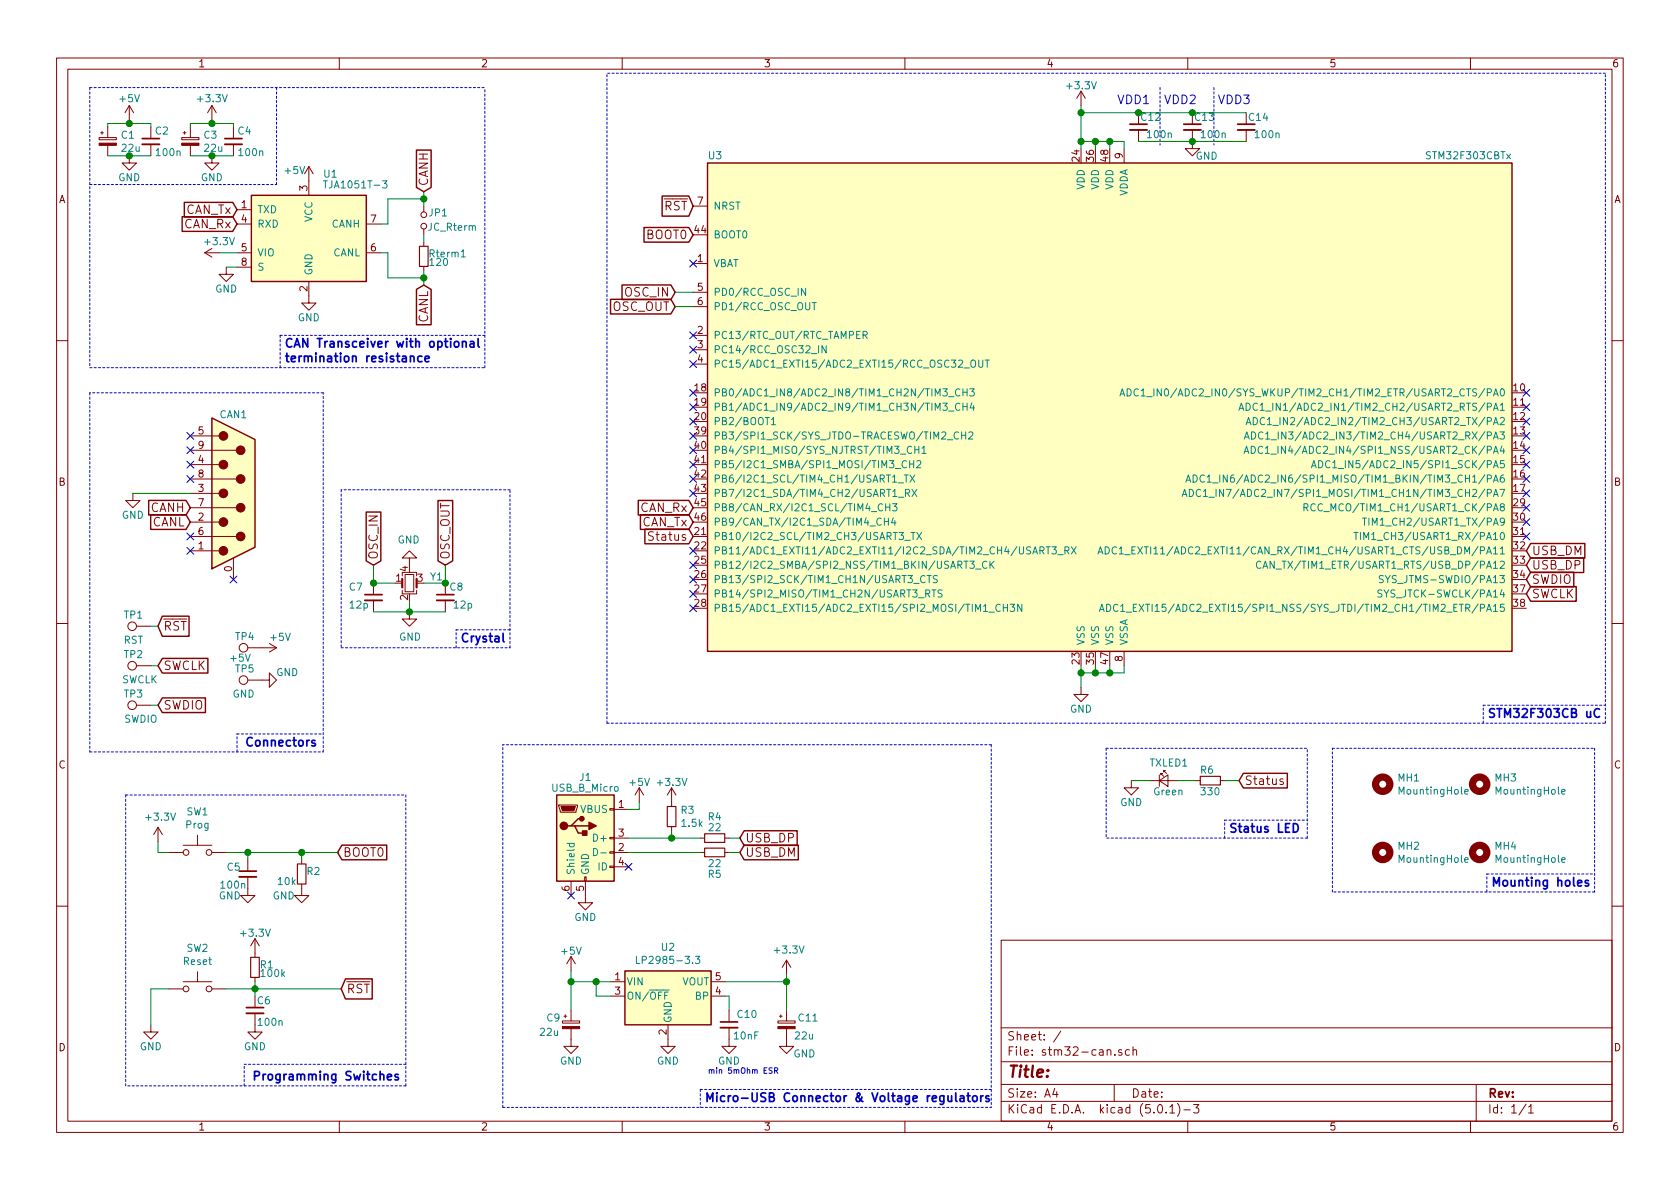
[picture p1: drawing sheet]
EESchema Schematic File Version 4
LIBS:stm32-can-cache
EELAYER 26 0
EELAYER END
$Descr A4 11693 8268
encoding utf-8
Sheet 1 1
Title ""
Date ""
Rev ""
Comp ""
Comment1 ""
Comment2 ""
Comment3 ""
Comment4 ""
$EndDescr
$Comp
L stm32-can-rescue:STM32F103CBTx U3
U 1 1
P 7725 2825
F 0 "U3" H 4925 4550 50  0000 L BNN
F 1 "STM32F303CBTx" H 10525 4550 50  0000 R BNN
F 2 "Housings_QFP:LQFP-48_7x7mm_Pitch0.5mm" H 10525 4500 50  0001 R TNN
F 3 "" H 7725 2825 50  0001 C CNN
	1    7725 2825
	1    0    0    -1  
$EndComp
$Comp
L stm32-can-rescue:DB9_Male_MountingHoles CAN1
U 1 1
P 1625 3425
F 0 "CAN1" H 1625 3975 50  0000 C CNN
F 1 "CAN_Connector" H 1625 4000 50  0001 C CNN
F 2 "library:DSUB-9_Male_Horizontal_P2.77x2.84mm_EdgePinOffset4.94mm_Housed_MountingHolesOffset7.48mm" H 1625 3425 50  0001 C CNN
F 3 "" H 1625 3425 50  0001 C CNN
	1    1625 3425
	1    0    0    -1  
$EndComp
Text GLabel 4825 3625 0    60   Input ~ 0
CAN_Tx
Text GLabel 4825 3525 0    60   Input ~ 0
CAN_Rx
Text GLabel 1325 3625 0    60   Input ~ 0
CANL
Text GLabel 1325 3525 0    60   Input ~ 0
CANH
$Comp
L stm32-can-rescue:GND-power #PWR03
U 1 1
P 925 3425
F 0 "#PWR03" H 925 3175 50  0001 C CNN
F 1 "GND" H 925 3275 50  0000 C CNN
F 2 "" H 925 3425 50  0001 C CNN
F 3 "" H 925 3425 50  0001 C CNN
	1    925  3425
	1    0    0    -1  
$EndComp
NoConn ~ 1325 3025
NoConn ~ 1325 3125
NoConn ~ 1325 3225
NoConn ~ 1325 3325
NoConn ~ 1325 3725
NoConn ~ 1325 3825
NoConn ~ 1625 4025
$Comp
L stm32-can-rescue:+3.3V-power #PWR029
U 1 1
P 7525 725
F 0 "#PWR029" H 7525 575 50  0001 C CNN
F 1 "+3.3V" H 7525 865 50  0000 C CNN
F 2 "" H 7525 725 50  0001 C CNN
F 3 "" H 7525 725 50  0001 C CNN
	1    7525 725 
	1    0    0    -1  
$EndComp
$Comp
L stm32-can-rescue:GND-power #PWR030
U 1 1
P 7525 4775
F 0 "#PWR030" H 7525 4525 50  0001 C CNN
F 1 "GND" H 7525 4625 50  0000 C CNN
F 2 "" H 7525 4775 50  0001 C CNN
F 3 "" H 7525 4775 50  0001 C CNN
	1    7525 4775
	1    0    0    -1  
$EndComp
$Comp
L stm32-can-rescue:C_Small-Device C12
U 1 1
P 7925 875
F 0 "C12" H 7935 945 50  0000 L CNN
F 1 "100n" H 7975 825 50  0000 L CNN
F 2 "Capacitors_SMD:C_0603_HandSoldering" H 7925 875 50  0001 C CNN
F 3 "" H 7925 875 50  0001 C CNN
	1    7925 875 
	1    0    0    -1  
$EndComp
$Comp
L stm32-can-rescue:GND-power #PWR032
U 1 1
P 8300 975
F 0 "#PWR032" H 8300 725 50  0001 C CNN
F 1 "GND" H 8400 875 50  0000 C CNN
F 2 "" H 8300 975 50  0001 C CNN
F 3 "" H 8300 975 50  0001 C CNN
	1    8300 975 
	1    0    0    -1  
$EndComp
$Comp
L stm32-can-rescue:C_Small-Device C13
U 1 1
P 8300 875
F 0 "C13" H 8310 945 50  0000 L CNN
F 1 "100n" H 8350 825 50  0000 L CNN
F 2 "Capacitors_SMD:C_0603_HandSoldering" H 8300 875 50  0001 C CNN
F 3 "" H 8300 875 50  0001 C CNN
	1    8300 875 
	1    0    0    -1  
$EndComp
$Comp
L stm32-can-rescue:C_Small-Device C14
U 1 1
P 8675 875
F 0 "C14" H 8685 945 50  0000 L CNN
F 1 "100n" H 8725 825 50  0000 L CNN
F 2 "Capacitors_SMD:C_0603_HandSoldering" H 8675 875 50  0001 C CNN
F 3 "" H 8675 875 50  0001 C CNN
	1    8675 875 
	1    0    0    -1  
$EndComp
Text Notes 7775 725  0    60   ~ 0
VDD1
Text Notes 8100 725  0    60   ~ 0
VDD2
Text Notes 8475 725  0    60   ~ 0
VDD3
$Comp
L stm32-can-rescue:C_Small-Device C6
U 1 1
P 1775 7025
F 0 "C6" H 1785 7095 50  0000 L CNN
F 1 "100n" H 1785 6945 50  0000 L CNN
F 2 "Capacitors_SMD:C_0603_HandSoldering" H 1775 7025 50  0001 C CNN
F 3 "" H 1775 7025 50  0001 C CNN
	1    1775 7025
	1    0    0    -1  
$EndComp
$Comp
L stm32-can-rescue:GND-power #PWR012
U 1 1
P 1775 7125
F 0 "#PWR012" H 1775 6875 50  0001 C CNN
F 1 "GND" H 1775 6975 50  0000 C CNN
F 2 "" H 1775 7125 50  0001 C CNN
F 3 "" H 1775 7125 50  0001 C CNN
	1    1775 7125
	1    0    0    -1  
$EndComp
$Comp
L stm32-can-rescue:R_Small-Device R1
U 1 1
P 1775 6725
F 0 "R1" H 1805 6745 50  0000 L CNN
F 1 "100k" H 1805 6685 50  0000 L CNN
F 2 "Resistors_SMD:R_0603_HandSoldering" H 1775 6725 50  0001 C CNN
F 3 "" H 1775 6725 50  0001 C CNN
	1    1775 6725
	1    0    0    -1  
$EndComp
$Comp
L stm32-can-rescue:+3.3V-power #PWR011
U 1 1
P 1775 6625
F 0 "#PWR011" H 1775 6475 50  0001 C CNN
F 1 "+3.3V" H 1775 6765 50  0000 C CNN
F 2 "" H 1775 6625 50  0001 C CNN
F 3 "" H 1775 6625 50  0001 C CNN
	1    1775 6625
	1    0    0    -1  
$EndComp
Text GLabel 10625 3825 2    60   Input ~ 0
USB_DM
Text GLabel 10625 3925 2    60   Input ~ 0
USB_DP
Text Notes 4900 7675 0    60   ~ 12
Micro-USB Connector & Voltage regulators
Text Notes 1975 2525 0    60   ~ 12
CAN Transceiver with optional\ntermination resistance
$Comp
L stm32-can-rescue:LED_Small-Device TXLED1
U 1 1
P 8100 5425
F 0 "TXLED1" H 8000 5550 50  0000 L CNN
F 1 "Green" H 8025 5350 50  0000 L CNN
F 2 "LEDs:LED_0603_HandSoldering" V 8100 5425 50  0001 C CNN
F 3 "" V 8100 5425 50  0001 C CNN
	1    8100 5425
	1    0    0    -1  
$EndComp
$Comp
L stm32-can-rescue:R_Small-Device R6
U 1 1
P 8425 5425
F 0 "R6" V 8350 5350 50  0000 L CNN
F 1 "330" V 8500 5350 50  0000 L CNN
F 2 "Resistors_SMD:R_0603_HandSoldering" H 8425 5425 50  0001 C CNN
F 3 "" H 8425 5425 50  0001 C CNN
	1    8425 5425
	0    1    1    0   
$EndComp
$Comp
L stm32-can-rescue:GND-power #PWR031
U 1 1
P 7875 5425
F 0 "#PWR031" H 7875 5175 50  0001 C CNN
F 1 "GND" H 7875 5275 50  0000 C CNN
F 2 "" H 7875 5425 50  0001 C CNN
F 3 "" H 7875 5425 50  0001 C CNN
	1    7875 5425
	1    0    0    -1  
$EndComp
Text GLabel 8625 5425 2    60   Input ~ 0
Status
Text Notes 8550 5800 0    60   ~ 12
Status LED
Text GLabel 10625 4125 2    60   Input ~ 0
SWCLK
Text GLabel 10625 4025 2    60   Input ~ 0
SWDIO
Text GLabel 4825 1425 0    60   Input ~ 0
~RST
$Comp
L stm32-can-rescue:GND-power #PWR014
U 1 1
P 1825 4725
F 0 "#PWR014" H 1825 4475 50  0001 C CNN
F 1 "GND" V 1875 4550 50  0000 C CNN
F 2 "" H 1825 4725 50  0001 C CNN
F 3 "" H 1825 4725 50  0001 C CNN
	1    1825 4725
	0    -1   -1   0   
$EndComp
Text GLabel 1100 4900 2    60   Input ~ 0
SWDIO
Text GLabel 1100 4625 2    60   Input ~ 0
SWCLK
Text Notes 1700 5200 0    60   ~ 12
Connectors
Text Notes 10350 5000 0    60   ~ 12
STM32F303CB uC
Wire Notes Line
	1650 5100 2250 5100
Wire Notes Line
	1650 5225 1650 5100
Wire Notes Line
	2250 2725 625  2725
Wire Notes Line
	2250 5225 2250 2725
Wire Notes Line
	625  5225 2250 5225
Wire Notes Line
	625  2725 625  5225
Wire Notes Line
	8525 5700 9100 5700
Wire Notes Line
	8525 5825 8525 5700
Wire Notes Line
	9100 5825 7700 5825
Wire Wire Line
	8200 5425 8325 5425
Wire Wire Line
	8525 5425 8625 5425
Wire Wire Line
	7875 5425 8000 5425
Wire Notes Line
	1950 2550 1950 2325
Wire Notes Line
	6900 5175 3500 5175
Wire Notes Line
	3500 7700 6900 7700
Connection ~ 1775 6875
Wire Wire Line
	1775 6825 1775 6875
Wire Notes Line
	8450 600  8450 1000
Wire Notes Line
	8075 600  8075 1000
Connection ~ 7725 4675
Wire Wire Line
	7725 4675 7725 4625
Connection ~ 7625 4675
Wire Wire Line
	7625 4675 7625 4625
Connection ~ 7525 4675
Wire Wire Line
	7825 4675 7825 4625
Wire Wire Line
	7525 4675 7625 4675
Wire Wire Line
	7525 4625 7525 4675
Connection ~ 7725 975 
Wire Wire Line
	7725 1025 7725 975 
Connection ~ 7625 975 
Wire Wire Line
	7625 1025 7625 975 
Connection ~ 7525 975 
Wire Wire Line
	7825 975  7825 1025
Wire Wire Line
	7525 975  7625 975 
Wire Wire Line
	1325 3425 925  3425
Wire Notes Line
	4225 5025 11175 5025
Wire Notes Line
	11175 5025 11175 500 
Wire Notes Line
	10325 5025 10325 4900
Wire Notes Line
	10325 4900 11175 4900
Text GLabel 4700 2025 0    60   Input ~ 0
OSC_IN
Wire Wire Line
	4700 2025 4825 2025
$Comp
L stm32-can-rescue:GND-power #PWR015
U 1 1
P 2100 6175
F 0 "#PWR015" H 2100 5925 50  0001 C CNN
F 1 "GND" H 1975 6125 50  0000 C CNN
F 2 "" H 2100 6175 50  0001 C CNN
F 3 "" H 2100 6175 50  0001 C CNN
	1    2100 6175
	1    0    0    -1  
$EndComp
$Comp
L stm32-can-rescue:R_Small-Device R2
U 1 1
P 2100 6075
F 0 "R2" H 2130 6095 50  0000 L CNN
F 1 "10k" H 1925 6025 50  0000 L CNN
F 2 "Resistors_SMD:R_0603_HandSoldering" H 2100 6075 50  0001 C CNN
F 3 "" H 2100 6075 50  0001 C CNN
	1    2100 6075
	1    0    0    -1  
$EndComp
Wire Wire Line
	1775 6875 1775 6925
Wire Wire Line
	7725 4675 7825 4675
Wire Wire Line
	7625 4675 7725 4675
Wire Wire Line
	7525 4675 7525 4775
Wire Wire Line
	7725 975  7825 975 
Wire Wire Line
	7625 975  7725 975 
Wire Wire Line
	7525 975  7525 1025
$Comp
L stm32-can-rescue:USB_B_Micro-Connector J1
U 1 1
P 4075 5825
F 0 "J1" H 4075 6250 50  0000 C CNN
F 1 "USB_B_Micro" H 4075 6175 50  0000 C CNN
F 2 "Connectors_USB:USB_Micro-B_Wuerth-629105150521_CircularHoles" H 4225 5775 50  0001 C CNN
F 3 "~" H 4225 5775 50  0001 C CNN
	1    4075 5825
	1    0    0    -1  
$EndComp
$Comp
L stm32-can-rescue:GND-power #PWR021
U 1 1
P 3975 7225
F 0 "#PWR021" H 3975 6975 50  0001 C CNN
F 1 "GND" H 3975 7075 50  0000 C CNN
F 2 "" H 3975 7225 50  0001 C CNN
F 3 "" H 3975 7225 50  0001 C CNN
	1    3975 7225
	1    0    0    -1  
$EndComp
NoConn ~ 3975 6225
NoConn ~ 4375 6025
$Comp
L stm32-can-rescue:R_Small-Device R3
U 1 1
P 4675 5675
F 0 "R3" H 4734 5721 50  0000 L CNN
F 1 "1.5k" H 4734 5630 50  0000 L CNN
F 2 "Resistors_SMD:R_0603_HandSoldering" H 4675 5675 50  0001 C CNN
F 3 "~" H 4675 5675 50  0001 C CNN
	1    4675 5675
	1    0    0    -1  
$EndComp
Text GLabel 5150 5825 2    60   Input ~ 0
USB_DP
Wire Wire Line
	4375 5825 4675 5825
Wire Wire Line
	4675 5825 4675 5775
Connection ~ 4675 5825
Text GLabel 5150 5925 2    60   Input ~ 0
USB_DM
$Comp
L stm32-can-rescue:+3.3V-power #PWR025
U 1 1
P 4675 5575
F 0 "#PWR025" H 4675 5425 50  0001 C CNN
F 1 "+3.3V" H 4675 5715 50  0000 C CNN
F 2 "" H 4675 5575 50  0001 C CNN
F 3 "" H 4675 5575 50  0001 C CNN
	1    4675 5575
	1    0    0    -1  
$EndComp
$Comp
L stm32-can-rescue:R_Small-Device R4
U 1 1
P 4975 5825
F 0 "R4" V 4825 5825 50  0000 C CNN
F 1 "22" V 4900 5825 50  0000 C CNN
F 2 "Resistors_SMD:R_0603_HandSoldering" H 4975 5825 50  0001 C CNN
F 3 "~" H 4975 5825 50  0001 C CNN
	1    4975 5825
	0    1    1    0   
$EndComp
$Comp
L stm32-can-rescue:R_Small-Device R5
U 1 1
P 4975 5925
F 0 "R5" V 5125 5925 50  0000 C CNN
F 1 "22" V 5050 5925 50  0000 C CNN
F 2 "Resistors_SMD:R_0603_HandSoldering" H 4975 5925 50  0001 C CNN
F 3 "~" H 4975 5925 50  0001 C CNN
	1    4975 5925
	0    1    1    0   
$EndComp
Wire Wire Line
	4675 5825 4875 5825
Wire Wire Line
	4375 5925 4875 5925
$Comp
L stm32-can-rescue:+5V-power #PWR023
U 1 1
P 4450 5575
F 0 "#PWR023" H 4450 5425 50  0001 C CNN
F 1 "+5V" H 4450 5715 50  0000 C CNN
F 2 "" H 4450 5575 50  0001 C CNN
F 3 "" H 4450 5575 50  0001 C CNN
	1    4450 5575
	1    0    0    -1  
$EndComp
Wire Wire Line
	4450 5575 4450 5625
Wire Wire Line
	4450 5625 4375 5625
Wire Wire Line
	5150 5825 5075 5825
Wire Wire Line
	5150 5925 5075 5925
Wire Notes Line
	4875 7575 4875 7700
Wire Notes Line
	7700 5200 9100 5200
Wire Notes Line
	9100 5825 9100 5200
Wire Notes Line
	7700 5200 7700 5825
Text GLabel 4825 3725 0    60   Input ~ 0
Status
$Comp
L stm32-can-rescue:TJA1051T-3-Interface_CAN_LIN U1
U 1 1
P 2150 1650
F 0 "U1" H 2300 2100 50  0000 C CNN
F 1 "TJA1051T-3" H 2475 2025 50  0000 C CNN
F 2 "Housings_SOIC:SOIC-8_3.9x4.9mm_Pitch1.27mm" H 2150 1150 50  0001 C CIN
F 3 "http://www.nxp.com/documents/data_sheet/TJA1051.pdf" H 2150 1650 50  0001 C CNN
	1    2150 1650
	1    0    0    -1  
$EndComp
$Comp
L stm32-can-rescue:+3.3V-power #PWR08
U 1 1
P 1525 1750
F 0 "#PWR08" H 1525 1600 50  0001 C CNN
F 1 "+3.3V" V 1600 1750 50  0000 C CNN
F 2 "" H 1525 1750 50  0001 C CNN
F 3 "" H 1525 1750 50  0001 C CNN
	1    1525 1750
	0    -1   -1   0   
$EndComp
Wire Wire Line
	1650 1750 1525 1750
$Comp
L stm32-can-rescue:GND-power #PWR017
U 1 1
P 2150 2050
F 0 "#PWR017" H 2150 1800 50  0001 C CNN
F 1 "GND" H 2150 1900 50  0000 C CNN
F 2 "" H 2150 2050 50  0001 C CNN
F 3 "" H 2150 2050 50  0001 C CNN
	1    2150 2050
	1    0    0    -1  
$EndComp
$Comp
L stm32-can-rescue:+5V-power #PWR016
U 1 1
P 2150 1250
F 0 "#PWR016" H 2150 1100 50  0001 C CNN
F 1 "+5V" H 2050 1325 50  0000 C CNN
F 2 "" H 2150 1250 50  0001 C CNN
F 3 "" H 2150 1250 50  0001 C CNN
	1    2150 1250
	1    0    0    -1  
$EndComp
$Comp
L stm32-can-rescue:GND-power #PWR09
U 1 1
P 1575 1850
F 0 "#PWR09" H 1575 1600 50  0001 C CNN
F 1 "GND" H 1575 1700 50  0000 C CNN
F 2 "" H 1575 1850 50  0001 C CNN
F 3 "" H 1575 1850 50  0001 C CNN
	1    1575 1850
	1    0    0    -1  
$EndComp
Wire Wire Line
	1650 1850 1575 1850
Text GLabel 1650 1450 0    60   Input ~ 0
CAN_Tx
Text GLabel 1650 1550 0    60   Input ~ 0
CAN_Rx
$Comp
L stm32-can-rescue:R_Small-Device Rterm1
U 1 1
P 2950 1775
F 0 "Rterm1" H 2980 1795 50  0000 L CNN
F 1 "120" H 2980 1735 50  0000 L CNN
F 2 "Resistors_SMD:R_0603_HandSoldering" H 2950 1775 50  0001 C CNN
F 3 "" H 2950 1775 50  0001 C CNN
	1    2950 1775
	1    0    0    -1  
$EndComp
$Comp
L stm32-can-rescue:Jumper_NO_Small-Device JP1
U 1 1
P 2950 1525
F 0 "JP1" V 3000 1425 50  0000 C CNN
F 1 "JC_Rterm" V 2900 1325 50  0000 C CNN
F 2 "Pin_Headers:Pin_Header_Straight_1x02_Pitch2.54mm" H 2950 1525 50  0001 C CNN
F 3 "" H 2950 1525 50  0001 C CNN
	1    2950 1525
	0    -1   -1   0   
$EndComp
Wire Wire Line
	2950 1625 2950 1675
Wire Wire Line
	2650 1550 2700 1550
Wire Wire Line
	2700 1550 2700 1375
Wire Wire Line
	2700 1375 2950 1375
Wire Wire Line
	2950 1375 2950 1425
Wire Wire Line
	2650 1750 2700 1750
Wire Wire Line
	2700 1750 2700 1925
Wire Wire Line
	2700 1925 2950 1925
Wire Wire Line
	2950 1925 2950 1875
Text GLabel 2950 1325 1    60   Input ~ 0
CANH
Wire Wire Line
	2950 1325 2950 1375
Connection ~ 2950 1375
Text GLabel 2950 1975 3    60   Input ~ 0
CANL
Wire Wire Line
	2950 1975 2950 1925
Connection ~ 2950 1925
$Comp
L stm32-can-rescue:C_Small-Device C4
U 1 1
P 1625 975
F 0 "C4" H 1650 1050 50  0000 L CNN
F 1 "100n" H 1650 900 50  0000 L CNN
F 2 "Capacitors_SMD:C_0603_HandSoldering" H 1625 975 50  0001 C CNN
F 3 "~" H 1625 975 50  0001 C CNN
	1    1625 975 
	1    0    0    -1  
$EndComp
$Comp
L stm32-can-rescue:CP_Small-Device C3
U 1 1
P 1325 975
F 0 "C3" H 1413 1021 50  0000 L CNN
F 1 "22u" H 1413 930 50  0000 L CNN
F 2 "Capacitors_SMD:C_0805_HandSoldering" H 1325 975 50  0001 C CNN
F 3 "~" H 1325 975 50  0001 C CNN
	1    1325 975 
	1    0    0    -1  
$EndComp
$Comp
L stm32-can-rescue:GND-power #PWR07
U 1 1
P 1475 1075
F 0 "#PWR07" H 1475 825 50  0001 C CNN
F 1 "GND" H 1475 925 50  0000 C CNN
F 2 "" H 1475 1075 50  0001 C CNN
F 3 "" H 1475 1075 50  0001 C CNN
	1    1475 1075
	1    0    0    -1  
$EndComp
Wire Wire Line
	1325 1075 1475 1075
Wire Wire Line
	1475 1075 1625 1075
Connection ~ 1475 1075
Wire Wire Line
	1325 875  1325 850 
Wire Wire Line
	1325 850  1475 850 
Wire Wire Line
	1625 850  1625 875 
$Comp
L stm32-can-rescue:+3.3V-power #PWR06
U 1 1
P 1475 825
F 0 "#PWR06" H 1475 675 50  0001 C CNN
F 1 "+3.3V" H 1475 975 50  0000 C CNN
F 2 "" H 1475 825 50  0001 C CNN
F 3 "" H 1475 825 50  0001 C CNN
	1    1475 825 
	1    0    0    -1  
$EndComp
Wire Wire Line
	1475 825  1475 850 
Connection ~ 1475 850 
Wire Wire Line
	1475 850  1625 850 
$Comp
L stm32-can-rescue:C_Small-Device C2
U 1 1
P 1050 975
F 0 "C2" H 1075 1050 50  0000 L CNN
F 1 "100n" H 1075 900 50  0000 L CNN
F 2 "Capacitors_SMD:C_0603_HandSoldering" H 1050 975 50  0001 C CNN
F 3 "~" H 1050 975 50  0001 C CNN
	1    1050 975 
	1    0    0    -1  
$EndComp
$Comp
L stm32-can-rescue:CP_Small-Device C1
U 1 1
P 750 975
F 0 "C1" H 838 1021 50  0000 L CNN
F 1 "22u" H 838 930 50  0000 L CNN
F 2 "Capacitors_SMD:C_0805_HandSoldering" H 750 975 50  0001 C CNN
F 3 "~" H 750 975 50  0001 C CNN
	1    750  975 
	1    0    0    -1  
$EndComp
$Comp
L stm32-can-rescue:GND-power #PWR02
U 1 1
P 900 1075
F 0 "#PWR02" H 900 825 50  0001 C CNN
F 1 "GND" H 900 925 50  0000 C CNN
F 2 "" H 900 1075 50  0001 C CNN
F 3 "" H 900 1075 50  0001 C CNN
	1    900  1075
	1    0    0    -1  
$EndComp
Wire Wire Line
	750  1075 900  1075
Wire Wire Line
	900  1075 1050 1075
Connection ~ 900  1075
Wire Wire Line
	750  850  900  850 
Wire Wire Line
	1050 850  1050 875 
$Comp
L stm32-can-rescue:+5V-power #PWR01
U 1 1
P 900 825
F 0 "#PWR01" H 900 675 50  0001 C CNN
F 1 "+5V" H 900 975 50  0000 C CNN
F 2 "" H 900 825 50  0001 C CNN
F 3 "" H 900 825 50  0001 C CNN
	1    900  825 
	1    0    0    -1  
$EndComp
Connection ~ 900  850 
Wire Wire Line
	900  850  1050 850 
Wire Wire Line
	900  825  900  850 
$Comp
L stm32-can-rescue:LP2985-3.3-Regulator_Linear U2
U 1 1
P 4650 6925
F 0 "U2" H 4650 7267 50  0000 C CNN
F 1 "LP2985-3.3" H 4650 7176 50  0000 C CNN
F 2 "TO_SOT_Packages_SMD:SOT-23-5_HandSoldering" H 4650 7250 50  0001 C CNN
F 3 "http://www.ti.com/lit/ds/symlink/lp2985.pdf" H 4650 6925 50  0001 C CNN
	1    4650 6925
	1    0    0    -1  
$EndComp
$Comp
L stm32-can-rescue:CP_Small-Device C9
U 1 1
P 3975 7125
F 0 "C9" H 3800 7175 50  0000 L CNN
F 1 "22u" H 3750 7075 50  0000 L CNN
F 2 "Capacitors_SMD:C_0805_HandSoldering" H 3975 7125 50  0001 C CNN
F 3 "~" H 3975 7125 50  0001 C CNN
	1    3975 7125
	1    0    0    -1  
$EndComp
$Comp
L stm32-can-rescue:C_Small-Device C10
U 1 1
P 5075 7125
F 0 "C10" H 5125 7200 50  0000 L CNN
F 1 "10nF" H 5100 7050 50  0000 L CNN
F 2 "Capacitors_SMD:C_0603_HandSoldering" H 5075 7125 50  0001 C CNN
F 3 "~" H 5075 7125 50  0001 C CNN
	1    5075 7125
	1    0    0    -1  
$EndComp
Text Notes 4925 7475 0    39   ~ 0
min 5mOhm ESR
$Comp
L stm32-can-rescue:+5V-power #PWR020
U 1 1
P 3975 6750
F 0 "#PWR020" H 3975 6600 50  0001 C CNN
F 1 "+5V" H 3975 6890 50  0000 C CNN
F 2 "" H 3975 6750 50  0001 C CNN
F 3 "" H 3975 6750 50  0001 C CNN
	1    3975 6750
	1    0    0    -1  
$EndComp
Wire Wire Line
	4250 6825 4150 6825
Wire Wire Line
	3975 6750 3975 6825
$Comp
L stm32-can-rescue:GND-power #PWR024
U 1 1
P 4650 7225
F 0 "#PWR024" H 4650 6975 50  0001 C CNN
F 1 "GND" H 4650 7075 50  0000 C CNN
F 2 "" H 4650 7225 50  0001 C CNN
F 3 "" H 4650 7225 50  0001 C CNN
	1    4650 7225
	1    0    0    -1  
$EndComp
Wire Wire Line
	4250 6925 4150 6925
Wire Wire Line
	4150 6925 4150 6825
Connection ~ 4150 6825
Wire Wire Line
	4150 6825 3975 6825
$Comp
L stm32-can-rescue:CP_Small-Device C11
U 1 1
P 5475 7125
F 0 "C11" H 5550 7175 50  0000 L CNN
F 1 "22u" H 5525 7050 50  0000 L CNN
F 2 "Capacitors_SMD:C_0805_HandSoldering" H 5475 7125 50  0001 C CNN
F 3 "~" H 5475 7125 50  0001 C CNN
	1    5475 7125
	1    0    0    -1  
$EndComp
$Comp
L stm32-can-rescue:GND-power #PWR028
U 1 1
P 5475 7225
F 0 "#PWR028" H 5475 6975 50  0001 C CNN
F 1 "GND" H 5600 7125 50  0000 C CNN
F 2 "" H 5475 7225 50  0001 C CNN
F 3 "" H 5475 7225 50  0001 C CNN
	1    5475 7225
	1    0    0    -1  
$EndComp
$Comp
L stm32-can-rescue:GND-power #PWR026
U 1 1
P 5075 7225
F 0 "#PWR026" H 5075 6975 50  0001 C CNN
F 1 "GND" H 5075 7075 50  0000 C CNN
F 2 "" H 5075 7225 50  0001 C CNN
F 3 "" H 5075 7225 50  0001 C CNN
	1    5075 7225
	1    0    0    -1  
$EndComp
Wire Wire Line
	5075 6925 5050 6925
Wire Wire Line
	750  875  750  850 
Wire Notes Line
	625  1275 1925 1275
Wire Notes Line
	1925 1275 1925 600 
Wire Notes Line
	6900 5175 6900 7700
Wire Notes Line
	4875 7575 6900 7575
Wire Notes Line
	3500 7700 3500 5175
Wire Wire Line
	5050 6825 5475 6825
$Comp
L stm32-can-rescue:+3.3V-power #PWR027
U 1 1
P 5475 6775
F 0 "#PWR027" H 5475 6625 50  0001 C CNN
F 1 "+3.3V" H 5490 6948 50  0000 C CNN
F 2 "" H 5475 6775 50  0001 C CNN
F 3 "" H 5475 6775 50  0001 C CNN
	1    5475 6775
	1    0    0    -1  
$EndComp
Wire Wire Line
	5475 6775 5475 6825
Wire Wire Line
	3975 7025 3975 6825
Connection ~ 3975 6825
Wire Wire Line
	5075 6925 5075 7025
Wire Wire Line
	5475 6825 5475 7025
Connection ~ 5475 6825
$Comp
L stm32-can-rescue:GND-power #PWR022
U 1 1
P 4075 6225
F 0 "#PWR022" H 4075 5975 50  0001 C CNN
F 1 "GND" H 4075 6075 50  0000 C CNN
F 2 "" H 4075 6225 50  0001 C CNN
F 3 "" H 4075 6225 50  0001 C CNN
	1    4075 6225
	1    0    0    -1  
$EndComp
$Comp
L stm32-can-rescue:MountingHole-Mechanical MH1
U 1 1
P 9625 5450
F 0 "MH1" H 9725 5496 50  0000 L CNN
F 1 "MountingHole" H 9725 5405 50  0000 L CNN
F 2 "Mounting_Holes:MountingHole_2.2mm_M2_ISO14580_Pad" H 9625 5450 50  0001 C CNN
F 3 "~" H 9625 5450 50  0001 C CNN
	1    9625 5450
	1    0    0    -1  
$EndComp
$Comp
L stm32-can-rescue:MountingHole-Mechanical MH3
U 1 1
P 10300 5450
F 0 "MH3" H 10400 5496 50  0000 L CNN
F 1 "MountingHole" H 10400 5405 50  0000 L CNN
F 2 "Mounting_Holes:MountingHole_2.2mm_M2_ISO14580_Pad" H 10300 5450 50  0001 C CNN
F 3 "~" H 10300 5450 50  0001 C CNN
	1    10300 5450
	1    0    0    -1  
$EndComp
$Comp
L stm32-can-rescue:MountingHole-Mechanical MH4
U 1 1
P 10300 5925
F 0 "MH4" H 10400 5971 50  0000 L CNN
F 1 "MountingHole" H 10400 5880 50  0000 L CNN
F 2 "Mounting_Holes:MountingHole_2.2mm_M2_ISO14580_Pad" H 10300 5925 50  0001 C CNN
F 3 "~" H 10300 5925 50  0001 C CNN
	1    10300 5925
	1    0    0    -1  
$EndComp
$Comp
L stm32-can-rescue:MountingHole-Mechanical MH2
U 1 1
P 9625 5925
F 0 "MH2" H 9725 5971 50  0000 L CNN
F 1 "MountingHole" H 9725 5880 50  0000 L CNN
F 2 "Mounting_Holes:MountingHole_2.2mm_M2_ISO14580_Pad" H 9625 5925 50  0001 C CNN
F 3 "~" H 9625 5925 50  0001 C CNN
	1    9625 5925
	1    0    0    -1  
$EndComp
Wire Notes Line
	9275 5200 11100 5200
Wire Notes Line
	11100 5200 11100 6200
Wire Notes Line
	11100 6200 9275 6200
Wire Notes Line
	9275 6200 9275 5200
Text Notes 10375 6175 0    60   ~ 12
Mounting holes
Wire Notes Line
	10350 6200 10350 6075
Wire Notes Line
	10350 6075 11100 6075
$Comp
L stm32-can-rescue:TestPoint-Connector TP1
U 1 1
P 1050 4350
F 0 "TP1" V 1125 4400 50  0000 L CNN
F 1 "RST" V 950 4400 50  0000 L CNN
F 2 "Measurement_Points:Measurement_Point_Round-SMD-Pad_Small" H 1250 4350 50  0001 C CNN
F 3 "~" H 1250 4350 50  0001 C CNN
	1    1050 4350
	0    -1   -1   0   
$EndComp
$Comp
L stm32-can-rescue:TestPoint-Connector TP3
U 1 1
P 1050 4900
F 0 "TP3" V 1125 4950 50  0000 L CNN
F 1 "SWDIO" V 950 4850 50  0000 L CNN
F 2 "Measurement_Points:Measurement_Point_Round-SMD-Pad_Small" H 1250 4900 50  0001 C CNN
F 3 "~" H 1250 4900 50  0001 C CNN
	1    1050 4900
	0    -1   -1   0   
$EndComp
$Comp
L stm32-can-rescue:TestPoint-Connector TP2
U 1 1
P 1050 4625
F 0 "TP2" V 1125 4675 50  0000 L CNN
F 1 "SWCLK" V 950 4575 50  0000 L CNN
F 2 "Measurement_Points:Measurement_Point_Round-SMD-Pad_Small" H 1250 4625 50  0001 C CNN
F 3 "~" H 1250 4625 50  0001 C CNN
	1    1050 4625
	0    -1   -1   0   
$EndComp
$Comp
L stm32-can-rescue:TestPoint-Connector TP5
U 1 1
P 1825 4725
F 0 "TP5" V 1900 4775 50  0000 L CNN
F 1 "GND" V 1725 4775 50  0000 L CNN
F 2 "Measurement_Points:Measurement_Point_Round-SMD-Pad_Small" H 2025 4725 50  0001 C CNN
F 3 "~" H 2025 4725 50  0001 C CNN
	1    1825 4725
	0    -1   -1   0   
$EndComp
Text GLabel 1100 4350 2    60   Input ~ 0
~RST
Wire Wire Line
	1100 4350 1050 4350
Wire Wire Line
	1100 4900 1050 4900
Wire Wire Line
	1100 4625 1050 4625
$Comp
L stm32-can-rescue:TestPoint-Connector TP4
U 1 1
P 1825 4500
F 0 "TP4" V 1900 4550 50  0000 L CNN
F 1 "+5V" V 1750 4575 50  0000 L CNN
F 2 "Measurement_Points:Measurement_Point_Round-SMD-Pad_Small" H 2025 4500 50  0001 C CNN
F 3 "~" H 2025 4500 50  0001 C CNN
	1    1825 4500
	0    -1   -1   0   
$EndComp
$Comp
L stm32-can-rescue:+5V-power #PWR013
U 1 1
P 1825 4500
F 0 "#PWR013" H 1825 4350 50  0001 C CNN
F 1 "+5V" V 1750 4625 50  0000 C CNN
F 2 "" H 1825 4500 50  0001 C CNN
F 3 "" H 1825 4500 50  0001 C CNN
	1    1825 4500
	0    1    1    0   
$EndComp
Wire Notes Line
	11175 500  4225 500 
$Comp
L stm32-can-rescue:SW_Push-Switch SW2
U 1 1
P 1375 6875
F 0 "SW2" H 1375 7160 50  0000 C CNN
F 1 "Reset" H 1375 7069 50  0000 C CNN
F 2 "Buttons_Switches_SMD:SW_SPST_FSMSM" H 1375 7075 50  0001 C CNN
F 3 "" H 1375 7075 50  0001 C CNN
	1    1375 6875
	1    0    0    -1  
$EndComp
Wire Wire Line
	1775 6875 1575 6875
$Comp
L stm32-can-rescue:GND-power #PWR04
U 1 1
P 1050 7125
F 0 "#PWR04" H 1050 6875 50  0001 C CNN
F 1 "GND" H 1050 6975 50  0000 C CNN
F 2 "" H 1050 7125 50  0001 C CNN
F 3 "" H 1050 7125 50  0001 C CNN
	1    1050 7125
	1    0    0    -1  
$EndComp
Wire Wire Line
	1050 7125 1050 6875
Wire Wire Line
	1175 6875 1050 6875
$Comp
L stm32-can-rescue:SW_Push-Switch SW1
U 1 1
P 1375 5925
F 0 "SW1" H 1375 6210 50  0000 C CNN
F 1 "Prog" H 1375 6119 50  0000 C CNN
F 2 "Buttons_Switches_SMD:SW_SPST_FSMSM" H 1375 6125 50  0001 C CNN
F 3 "" H 1375 6125 50  0001 C CNN
	1    1375 5925
	1    0    0    -1  
$EndComp
$Comp
L stm32-can-rescue:C_Small-Device C5
U 1 1
P 1725 6075
F 0 "C5" H 1575 6125 50  0000 L CNN
F 1 "100n" H 1525 6000 50  0000 L CNN
F 2 "Capacitors_SMD:C_0603_HandSoldering" H 1725 6075 50  0001 C CNN
F 3 "" H 1725 6075 50  0001 C CNN
	1    1725 6075
	1    0    0    -1  
$EndComp
$Comp
L stm32-can-rescue:GND-power #PWR010
U 1 1
P 1725 6175
F 0 "#PWR010" H 1725 5925 50  0001 C CNN
F 1 "GND" H 1600 6125 50  0000 C CNN
F 2 "" H 1725 6175 50  0001 C CNN
F 3 "" H 1725 6175 50  0001 C CNN
	1    1725 6175
	1    0    0    -1  
$EndComp
$Comp
L stm32-can-rescue:+3.3V-power #PWR05
U 1 1
P 1100 5850
F 0 "#PWR05" H 1100 5700 50  0001 C CNN
F 1 "+3.3V" H 1115 6023 50  0000 C CNN
F 2 "" H 1100 5850 50  0001 C CNN
F 3 "" H 1100 5850 50  0001 C CNN
	1    1100 5850
	1    0    0    -1  
$EndComp
Wire Wire Line
	1175 5925 1100 5925
Text GLabel 4825 1625 0    60   Input ~ 0
BOOT0
Text GLabel 2350 5925 2    60   Input ~ 0
BOOT0
Wire Wire Line
	1775 6875 2375 6875
Wire Wire Line
	1575 5925 1725 5925
Wire Wire Line
	1725 5975 1725 5925
Connection ~ 1725 5925
Wire Wire Line
	2100 5925 2100 5975
Wire Wire Line
	1725 5925 2100 5925
Wire Wire Line
	2350 5925 2100 5925
Connection ~ 2100 5925
Wire Wire Line
	1100 5925 1100 5850
Text GLabel 2375 6875 2    60   Input ~ 0
~RST
Wire Notes Line
	4225 5025 4225 500 
Wire Notes Line
	2825 5525 2825 7550
Wire Notes Line
	2825 7550 875  7550
Wire Notes Line
	875  7550 875  5525
Wire Notes Line
	875  5525 2825 5525
Text Notes 1750 7525 0    60   ~ 12
Programming Switches
Wire Notes Line
	1700 7550 1700 7400
Wire Notes Line
	1700 7400 2825 7400
NoConn ~ 10625 3725
NoConn ~ 10625 3625
NoConn ~ 10625 3525
NoConn ~ 10625 3425
NoConn ~ 10625 3325
NoConn ~ 10625 3225
NoConn ~ 10625 3125
NoConn ~ 10625 3025
NoConn ~ 10625 2925
NoConn ~ 10625 2825
NoConn ~ 10625 2725
NoConn ~ 4825 1825
NoConn ~ 4825 2325
NoConn ~ 4825 2425
NoConn ~ 4825 2525
NoConn ~ 4825 2725
NoConn ~ 4825 2825
NoConn ~ 4825 2925
NoConn ~ 4825 3025
NoConn ~ 4825 3125
NoConn ~ 4825 3225
NoConn ~ 4825 3325
NoConn ~ 4825 3425
NoConn ~ 4825 3825
NoConn ~ 4825 3925
NoConn ~ 4825 4025
NoConn ~ 4825 4125
NoConn ~ 4825 4225
Wire Wire Line
	7525 725  7525 775 
Wire Wire Line
	8675 975  8300 975 
Connection ~ 8300 975 
Wire Wire Line
	7925 975  8300 975 
Wire Wire Line
	7925 775  8300 775 
Wire Wire Line
	8300 775  8675 775 
Connection ~ 8300 775 
Wire Wire Line
	7925 775  7525 775 
Connection ~ 7925 775 
Connection ~ 7525 775 
Wire Wire Line
	7525 775  7525 975 
$Comp
L stm32-can-rescue:Crystal_GND24_Small-Device Y1
U 1 1
P 2850 4050
F 0 "Y1" H 2991 4096 50  0000 L CNN
F 1 "Crystal_GND24_Small" H 2500 4475 50  0001 L CNN
F 2 "Crystals:Crystal_SMD_3225-4pin_3.2x2.5mm_HandSoldering" H 2850 4050 50  0001 C CNN
F 3 "~" H 2850 4050 50  0001 C CNN
	1    2850 4050
	1    0    0    -1  
$EndComp
$Comp
L stm32-can-rescue:GND-power #PWR019
U 1 1
P 2850 4250
F 0 "#PWR019" H 2850 4000 50  0001 C CNN
F 1 "GND" H 2855 4077 50  0000 C CNN
F 2 "" H 2850 4250 50  0001 C CNN
F 3 "" H 2850 4250 50  0001 C CNN
	1    2850 4250
	1    0    0    -1  
$EndComp
$Comp
L stm32-can-rescue:GND-power #PWR018
U 1 1
P 2850 3925
F 0 "#PWR018" H 2850 3675 50  0001 C CNN
F 1 "GND" H 2855 3752 50  0000 C CNN
F 2 "" H 2850 3925 50  0001 C CNN
F 3 "" H 2850 3925 50  0001 C CNN
	1    2850 3925
	-1   0    0    1   
$EndComp
$Comp
L stm32-can-rescue:C_Small-Device C8
U 1 1
P 3100 4150
F 0 "C8" H 3125 4225 50  0000 L CNN
F 1 "12p" H 3150 4100 50  0000 L CNN
F 2 "Capacitors_SMD:C_0603_HandSoldering" H 3100 4150 50  0001 C CNN
F 3 "~" H 3100 4150 50  0001 C CNN
	1    3100 4150
	1    0    0    -1  
$EndComp
$Comp
L stm32-can-rescue:C_Small-Device C7
U 1 1
P 2600 4150
F 0 "C7" H 2425 4225 50  0000 L CNN
F 1 "12p" H 2425 4100 50  0000 L CNN
F 2 "Capacitors_SMD:C_0603_HandSoldering" H 2600 4150 50  0001 C CNN
F 3 "~" H 2600 4150 50  0001 C CNN
	1    2600 4150
	1    0    0    -1  
$EndComp
Wire Wire Line
	2600 4250 2850 4250
Wire Wire Line
	2850 4250 2850 4175
Connection ~ 2850 4250
Wire Wire Line
	2850 4250 3100 4250
Wire Wire Line
	3100 4050 2950 4050
Wire Wire Line
	2750 4050 2600 4050
Text GLabel 4700 2125 0    60   Input ~ 0
OSC_OUT
Wire Wire Line
	4825 2125 4700 2125
Text GLabel 3100 3925 1    60   Input ~ 0
OSC_OUT
Text GLabel 2600 3925 1    60   Input ~ 0
OSC_IN
Wire Wire Line
	2600 3925 2600 4050
Connection ~ 2600 4050
Wire Wire Line
	3100 3925 3100 4050
Connection ~ 3100 4050
Wire Notes Line
	2375 4500 3550 4500
Wire Notes Line
	3550 4500 3550 3400
Wire Notes Line
	3550 3400 2375 3400
Wire Notes Line
	2375 3400 2375 4500
Text Notes 3200 4475 0    60   ~ 12
Crystal
Wire Notes Line
	3175 4500 3175 4375
Wire Notes Line
	3175 4375 3550 4375
Wire Notes Line
	625  600  625  2550
Wire Notes Line
	3375 2550 3375 600 
Wire Notes Line
	625  2550 3375 2550
Wire Notes Line
	625  600  3375 600 
Wire Notes Line
	1950 2325 3375 2325
$EndSCHEMATC
